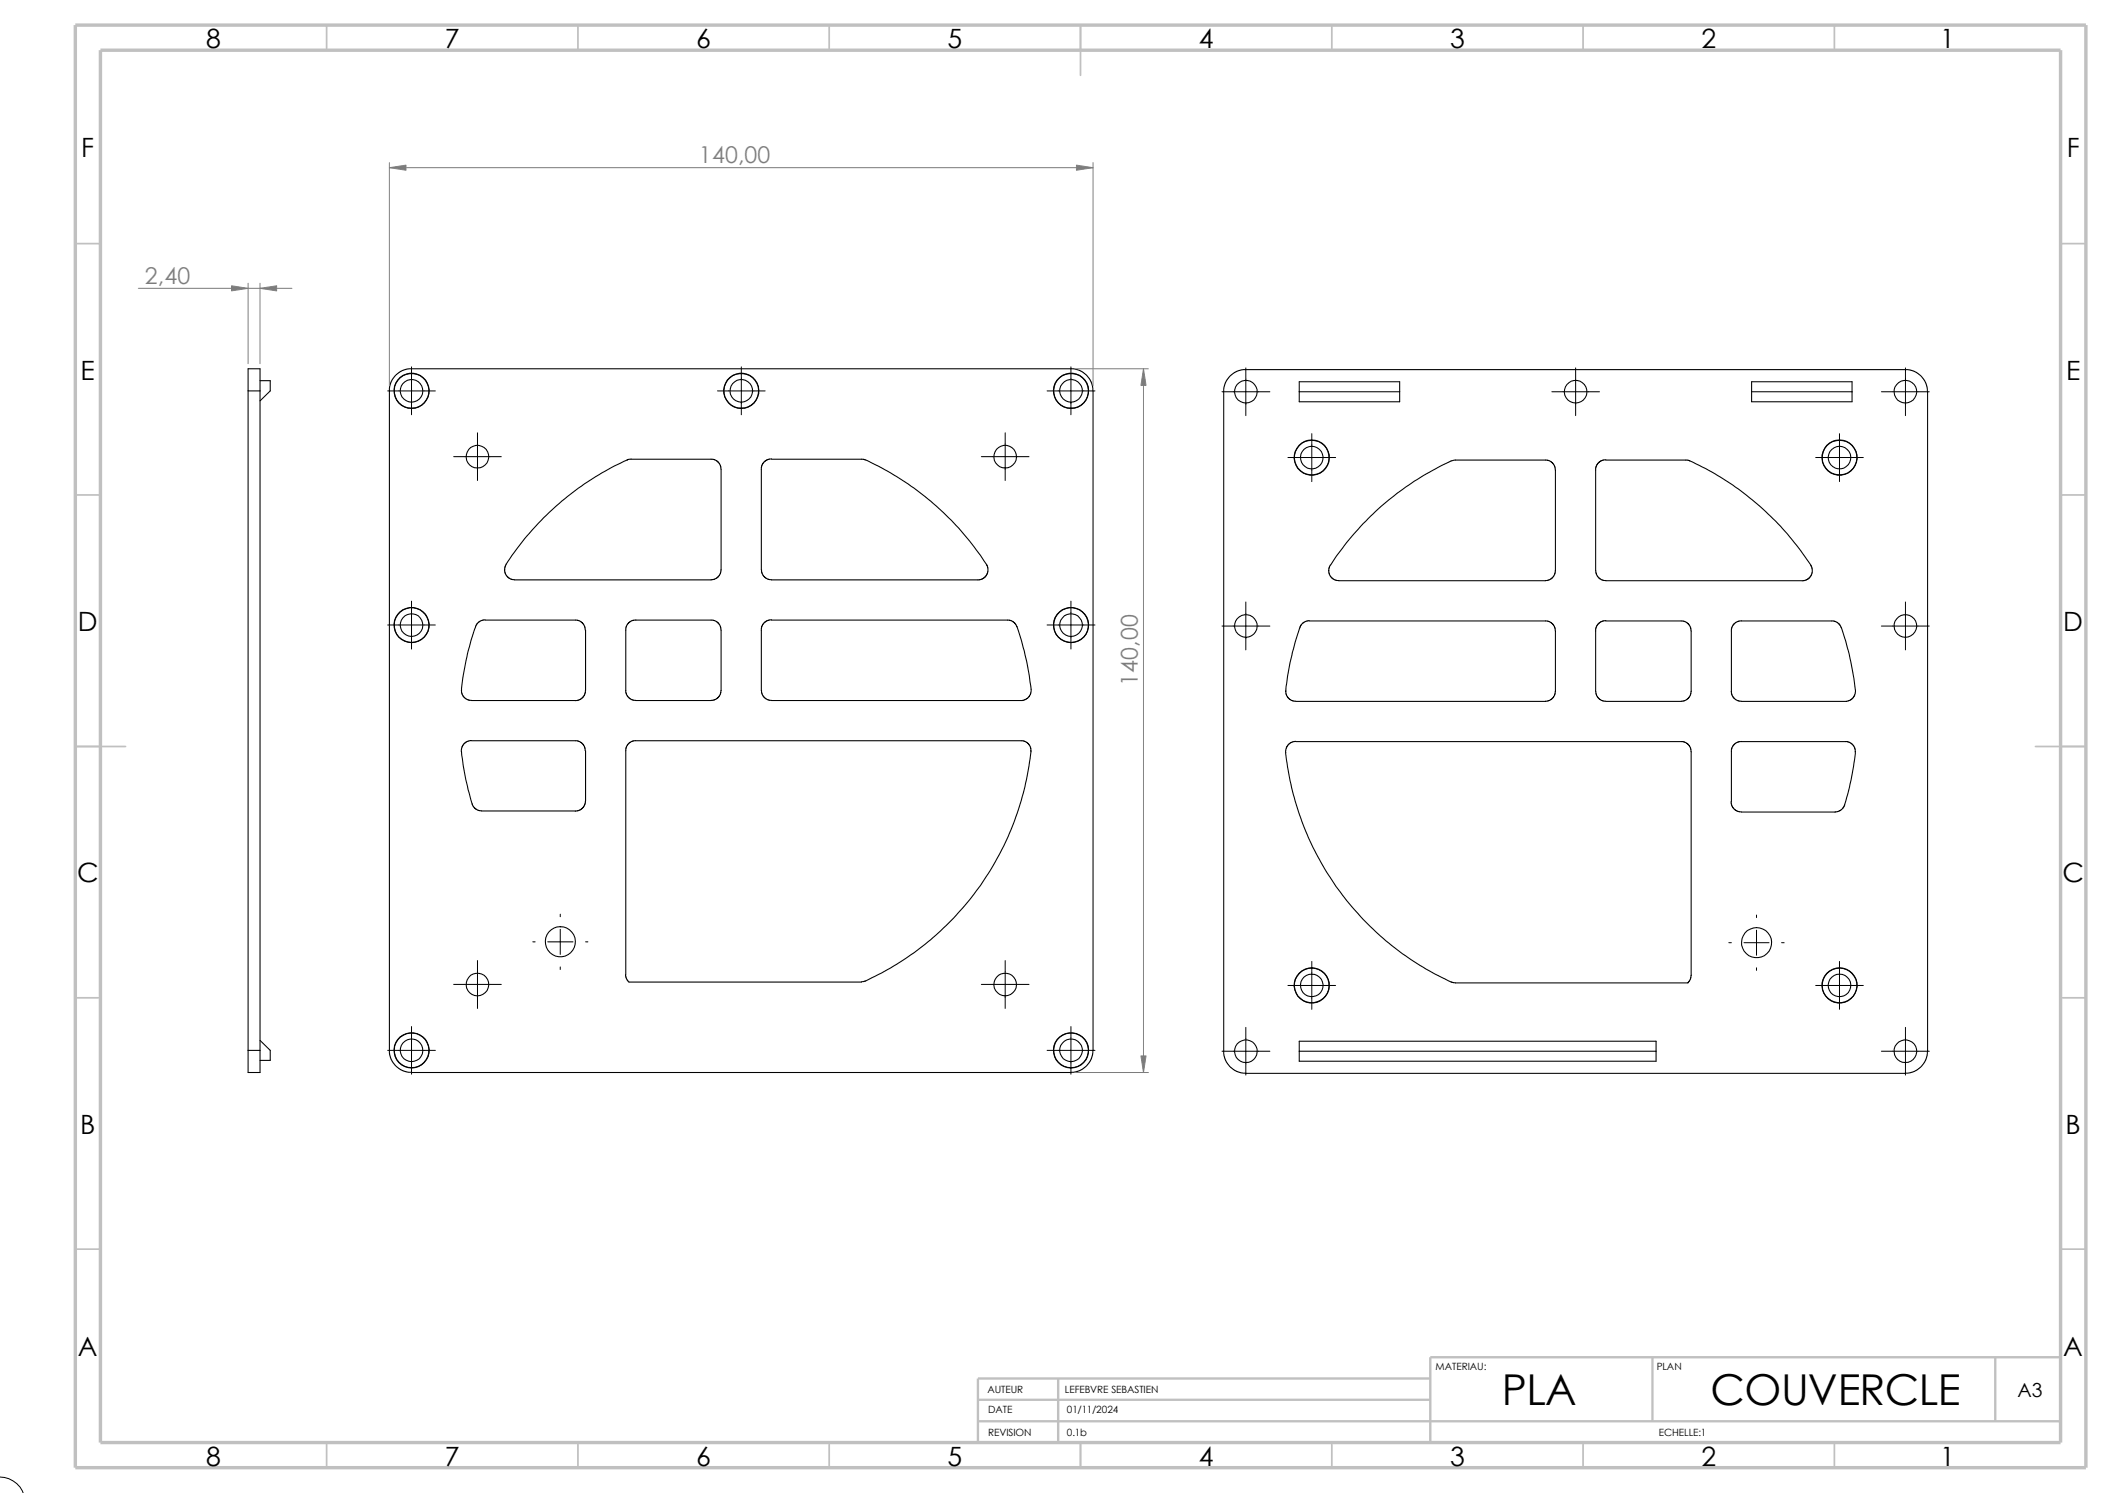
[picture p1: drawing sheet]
<svg xmlns="http://www.w3.org/2000/svg" width="420mm" height="297mm" viewBox="0 0 420 297" stroke-linecap="round" stroke-linejoin="round" font-family="sans-serif">
<g fill="none" stroke="#c0c0c0" stroke-width=".34">
<path d="M65 5v5M115 5v5M165 5v5M215 5v10M265 5v5M315 5v5M365 5v5M15 48.5h5M410 48.5h5M15 98.5h5M410 98.5h5M15 148.5h10"/>
<path d="M405 148.5h10M15 198.5h5M410 198.5h5M15 248.5h5M410 248.5h5M65 287v5M115 287v5M165 287v5M215 287v5M265 287v5M315 287v5M365 287v5"/>
</g>
<path d="M194.6 278.5h90M210.5 274.2v12.8M284.6 274.2h-90v12.8M328.8 270v12.7M397 270v12.7M410 270h-125.4v17M194.6 282.7h215.4" fill="none" stroke="#c0c0c0" stroke-width=".47"/>
<path d="M15 5h400v287h-400zM20 10h390v277h-390z" fill="none" stroke="#c0c0c0" stroke-width=".68" stroke-linecap="butt"/>
<g fill="none" stroke="#000" stroke-width=".21">
<path d="M49.4 77.8h2.3M49.4 77.8v131.2M51.7 77.8v-4.4h-2.3v4.4M51.7 77.8v131.2M51.7 75.7h2.1v2.1l-2.1 2M213.1 73.3l1.7 .4 1.5 1.1 .9 1.4 .3 1.6v131.2l-.4 1.7-1.1 1.5-1.4 .9-1.5 .3h-131.2l-1.8-.4-1.4-1-.9-1.3-.3-1.2v-131.7M213.1 73.4h-131.8l-1.6 .5-1.1 .9-.9 1.4-.3 1.6M243.5 77.9v131.8l.5 1.5 .9 1.2 1.4 .8 1.6 .3h131.2l1.8-.4 1.5-1.1 .8-1.3 .3-1.6v-131.2l-.4-1.8-1.1-1.5-1.1-.7-1.3-.4h-132.3l-1.6 .5-1.1 1-.9 1.3-.3 1.6M258.5 77.9h20M258.5 75.9h20v4h-20zM348.5 77.9h20M348.5 75.9h20v4h-20z"/>
<path d="M125.6 91.3l-.8 .1a57.7 57.7 0 0 0-24.1 20.8M125.6 91.4h16.3l.7 .3 .5 .5 .4 1.1v20.1l-.2 .6-.5 .9-.6 .3-.7 .2h-39.1l-1.1-.4-.6-.5-.3-1.1 .3-1.1M153.5 91.4h18.3l.4 .1M153.5 91.3l-.7 .1-.6 .3-.5 .6-.2 .6v20.5l.3 1.1 1 .7 .7 .2h41.4l1-.5 .5-.8 .2-1.1-.3-.6a57.4 57.4 0 0 0-24.1-20.9M319.5 91.4l-.7 .2-.6 .3-.5 .6-.2 .6v20.4l.3 1.1 .5 .6 1.2 .3h39.4l1-.4 .5-.8 .2-1.1-.3-.8M319.5 91.5h16.3l.4 .2M336.2 91.7a57.3 57.3 0 0 1 24.1 20.7M264.7 112.4l-.4 1.1 .4 1.1 .5 .6 1.2 .3h41.1l.6-.1 .7-.4 .5-.8 .2-.7v-20l-.2-.7-.4-.6-.3-.4-.8-.3h-18.5a54.8 54.8 0 0 0-20.9 15.9l-2.5 3.3-1.2 1.7M96.5 123.4h18.4l.7 .3 .4 .3 .3 .6 .2 .7M96.5 123.3l-1.1 .3-.7 .9a55.9 55.9 0 0 0-2.9 12.9l.1 .6 .6 .9 .6 .3 .7 .2h20.7M116.5 125.3v12.5l-.3 .5-.5 .7-.6 .3-.6 .1M126.5 123.3l-.7 .1-.7 .4-.3 .4-.3 .7v12.5"/>
<path d="M126.5 123.4h15.4l.9 .4 .5 .8 .2 .7-.1 12.5-.3 .7-.3 .4-.6 .3-.7 .2h-15l-.7-.2-.7-.3-.5-.9-.1-.6M153.5 123.3l-.7 .1-.6 .3-.5 .6-.2 .6v12.5l.3 1.1 .6 .5 .5 .3 50.5 .1 .8-.3 .6-.5 .3-1.2a43.5 43.5 0 0 0-3.1-13.3l-.5-.4-.7-.3h-47.3M260.5 123.5l-1.1 .3-.7 .8a53.3 53.3 0 0 0-2.9 12.9l.1 .7 .6 .8 .6 .4 .7 .1h49.7l1.1-.3 .5-.6 .3-.5 .1-12.6-.4-1.1-.5-.6-.6-.2-47.5-.1M319.5 123.4l-.7 .2-.6 .3-.5 .6-.2 .6v12.4l.1 .7 .5 .8 .7 .4 .7 .1h15l.7-.1 .8-.5 .3-.7 .2-.7v-12l-.2-.7-.5-.8-.9-.5h-15.4M346.5 123.5h18.3l1 .5 .5 .9M346.5 123.5l-.8 .1-.6 .4-.3 .4-.3 .7v12.4M366.4 124.9a61.2 61.2 0 0 1 2.7 12.4M369.1 137.3l-.1 1-.3 .5-.5 .4-.8 .3h-20.9l-.8-.1-.6-.4-.5-.8-.2-.7M93.8 147.4h21.1l.7 .3 .4 .3 .3 .6 .2 .8M93.8 147.3l-.8 .2-.8 .6-.3 .5-.1 .8a40.9 40.9 0 0 0 2.4 11l.5 .6 1.1 .3 18.7 .1 .9-.2 .8-.9 .3-1v-9.9M126.5 147.3l-.7 .1-.7 .4-.3 .4-.3 .7v45M126.5 147.4h77l.8 .3 .5 .5 .3 .7v.5a56.6 56.6 0 0 1-33.4 45.9h-.3"/>
<path d="M255.8 149.7a56.9 56.9 0 0 0 32.9 45.7M257.8 147.5h77.1l.7 .3 .5 .6 .4 1.1v44.6l-.2 .6-.5 .8M257.8 147.5l-.8 .2-.8 .6-.4 .8v.6M344.4 159.5l.2 1 .6 .6 .5 .3 .8 .1h18.7l1.1-.4 .7-1M346.5 147.5h21l.8 .3 .5 .6 .3 .7v.6M346.5 147.5l-.8 .1-.6 .4-.3 .4-.3 .7v10.4M369.1 149.7a54.4 54.4 0 0 1-2.1 10.4M124.5 193.9l.1 .7 .5 .8h46.3M288.7 195.3l.9 .2h46.2M49.4 209h2.3M51.7 209v4.4h-2.3v-4.4M51.7 207l2.1 2v1.9h-2.1"/>
<path d="M258.5 207.1h71v4h-71zM258.5 209.1h71"/>
<circle cx="81.9" cy="77.8" r="2.25"/>
<circle cx="81.9" cy="77.7" r="3.5"/>
<circle cx="81.9" cy="77.7" r="3.4"/>
<circle cx="147.5" cy="77.7" r="3.5"/>
<circle cx="147.5" cy="77.8" r="3.4"/>
<circle cx="147.5" cy="77.8" r="2.25"/>
<circle cx="213.1" cy="77.7" r="3.4"/>
<circle cx="213.1" cy="77.7" r="3.5"/>
<circle cx="213.1" cy="77.8" r="2.25"/>
<circle cx="247.9" cy="77.9" r="2.25"/>
<circle cx="313.5" cy="77.9" r="2.25"/>
<circle cx="379.1" cy="77.9" r="2.26"/>
<circle cx="95" cy="90.8" r="2.25"/>
<circle cx="200" cy="90.8" r="2.25"/>
<circle cx="261" cy="91" r="3.4"/>
<circle cx="261" cy="91" r="3.5"/>
<circle cx="261" cy="91" r="2.25"/>
<circle cx="366" cy="91" r="3.5"/>
<circle cx="366" cy="91" r="2.25"/>
<circle cx="366" cy="91" r="3.4"/>
<circle cx="81.9" cy="124.4" r="2.25"/>
<circle cx="81.9" cy="124.4" r="3.5"/>
<circle cx="81.9" cy="124.4" r="3.4"/>
<circle cx="213.1" cy="124.4" r="3.4"/>
<circle cx="213.1" cy="124.3" r="3.5"/>
<circle cx="213.1" cy="124.4" r="2.25"/>
<circle cx="247.9" cy="124.5" r="2.25"/>
<circle cx="379.1" cy="124.5" r="2.26"/>
<circle cx="95" cy="195.9" r="2.25"/>
<circle cx="111.5" cy="187.3" r="2.99"/>
<circle cx="200" cy="195.9" r="2.25"/>
<circle cx="261" cy="196" r="3.5"/>
<circle cx="261" cy="196" r="2.25"/>
<circle cx="349.5" cy="187.5" r="3"/>
<circle cx="366" cy="196" r="3.5"/>
<circle cx="366" cy="196" r="2.25"/>
<circle cx="81.9" cy="209" r="2.25"/>
<circle cx="81.9" cy="209" r="3.5"/>
<circle cx="81.9" cy="208.9" r="3.4"/>
<circle cx="213.1" cy="208.9" r="3.4"/>
<circle cx="213.1" cy="209" r="3.5"/>
<circle cx="213.1" cy="209" r="2.25"/>
<circle cx="247.9" cy="209.1" r="2.25"/>
<circle cx="379.1" cy="209.1" r="2.26"/>
</g>
<g fill="none" stroke="#000" stroke-width=".2">
<path d="M77.1 77.8h9.5M81.9 73v9.5M142.7 77.8h9.5M147.5 73v9.5M208.3 77.8h9.5M213.1 73v9.5M243.1 77.9h9.5M247.9 73.2v9.5M308.7 77.9h9.5M313.5 73.2v9.5M374.3 77.9h9.5M379.1 73.2v9.5"/>
<path d="M90.3 90.8h9.4M95 86.1v9.5M195.2 90.8h9.5M200 86.1v9.5M256.2 91h9.5M261 86.3v9.5M361.2 91h9.5M366 86.3v9.5M81.9 119.6v9.5M213.1 119.6v9.5M247.9 119.8v9.5M379.1 119.8v9.5"/>
<path d="M77.1 124.3h9.5M208.3 124.3h9.5M243.1 124.5h9.5M374.3 124.5h9.5M90.3 195.8h9.4M95 191.1v9.5M106 187.4h.5M109 187.4h5M111.5 181.9v.5M111.5 184.9v5M111.5 192.4v.5M116.5 187.4h.5"/>
<path d="M195.2 195.8h9.5M200 191.1v9.5M256.2 196h9.5M261 191.3v9.5M344 187.5h.5M347 187.5h5M349.5 182v.5M349.5 185v5M349.5 192.5v.5M354.5 187.5h.5M361.2 196h9.5M366 191.3v9.5"/>
<path d="M77.1 209h9.5M81.9 204.2v9.5M208.3 209h9.5M213.1 204.2v9.5M243.1 209.1h9.5M247.9 204.4v9.5M374.3 209.1h9.5M379.1 204.4v9.5M-.1 293.8a5 5 0 0 1 4.7 3.3"/>
</g>
<path d="M77.5 33.4h140M77.5 32.3v44.5M217.5 32.3v44.5M27.5 57.4h30.6M49.4 56.3v16M51.7 56.3v16M214.1 73.4h14.4M227.5 73.4v140M214.1 213.4h14.4" fill="none" stroke="#808080" stroke-width=".2"/>
<g fill="#808080" stroke="#808080" stroke-width=".2">
<path d="M77.5 33.4l3.3-.5v1z"/>
<path d="M214.2 32.9l3.3 .5-3.3 .5z"/>
<path d="M227.5 73.4l.5 3.3h-1z"/>
<path d="M227 210.1h1l-.5 3.3z"/>
<path d="M46.1 56.9l3.3 .5-3.3 .5z"/>
<path d="M51.7 57.4l3.3-.5v1z"/>
</g>
<g font-size="8.5">
<text x="298.8" y="279.5">PLA</text>
<text x="340.3" y="279.5">COUVERCLE</text>
</g>
<g font-size="5.3">
<text x="41" y="9.6">8</text>
<text x="88.5" y="9.6">7</text>
<text x="138.5" y="9.6">6</text>
<text x="188.5" y="9.6">5</text>
<text x="238.5" y="9.6">4</text>
<text x="288.5" y="9.6">3</text>
<text x="338.5" y="9.6">2</text>
<text x="386" y="9.6">1</text>
<text x="16.2" y="31.3">F</text>
<text x="411.2" y="31.3">F</text>
<text x="16" y="75.6">E</text>
<text x="411" y="75.6">E</text>
<text x="15.5" y="125.6">D</text>
<text x="410.5" y="125.6">D</text>
<text x="15.3" y="175.6">C</text>
<text x="410.3" y="175.6">C</text>
<text x="16" y="225.6">B</text>
<text x="411" y="225.6">B</text>
<text x="15.5" y="269.8">A</text>
<text x="410.5" y="269.8">A</text>
<text x="41" y="291.6">8</text>
<text x="88.5" y="291.6">7</text>
<text x="138.5" y="291.6">6</text>
<text x="188.5" y="291.6">5</text>
<text x="238.5" y="291.6">4</text>
<text x="288.5" y="291.6">3</text>
<text x="338.5" y="291.6">2</text>
<text x="386" y="291.6">1</text>
</g>
<g font-size="4.6" fill="#808080">
<text x="139" y="32.4">140,00</text>
<text x="28.8" y="56.4">2,40</text>
<text x="226.4" y="136.4" transform="rotate(-90 226.4 136.4)">140,00</text>
</g>
<text font-size="3.9" x="401.4" y="277.9">A3</text>
<g font-size="2">
<text x="285.6" y="272.5">MATERIAU:</text>
<text x="329.6" y="272.5">PLAN</text>
<text x="196.5" y="277.2">AUTEUR</text>
<text x="196.6" y="281.1">DATE</text>
<text x="211.9" y="277.2">LEFEBVRE SEBASTIEN</text>
<text x="212.3" y="281.1">01/11/2024</text>
<text x="196.6" y="285.6">REVISION</text>
<text x="212.3" y="285.6">0.1b</text>
<text x="330" y="285.6">ECHELLE:1</text>
</g>
</svg>
